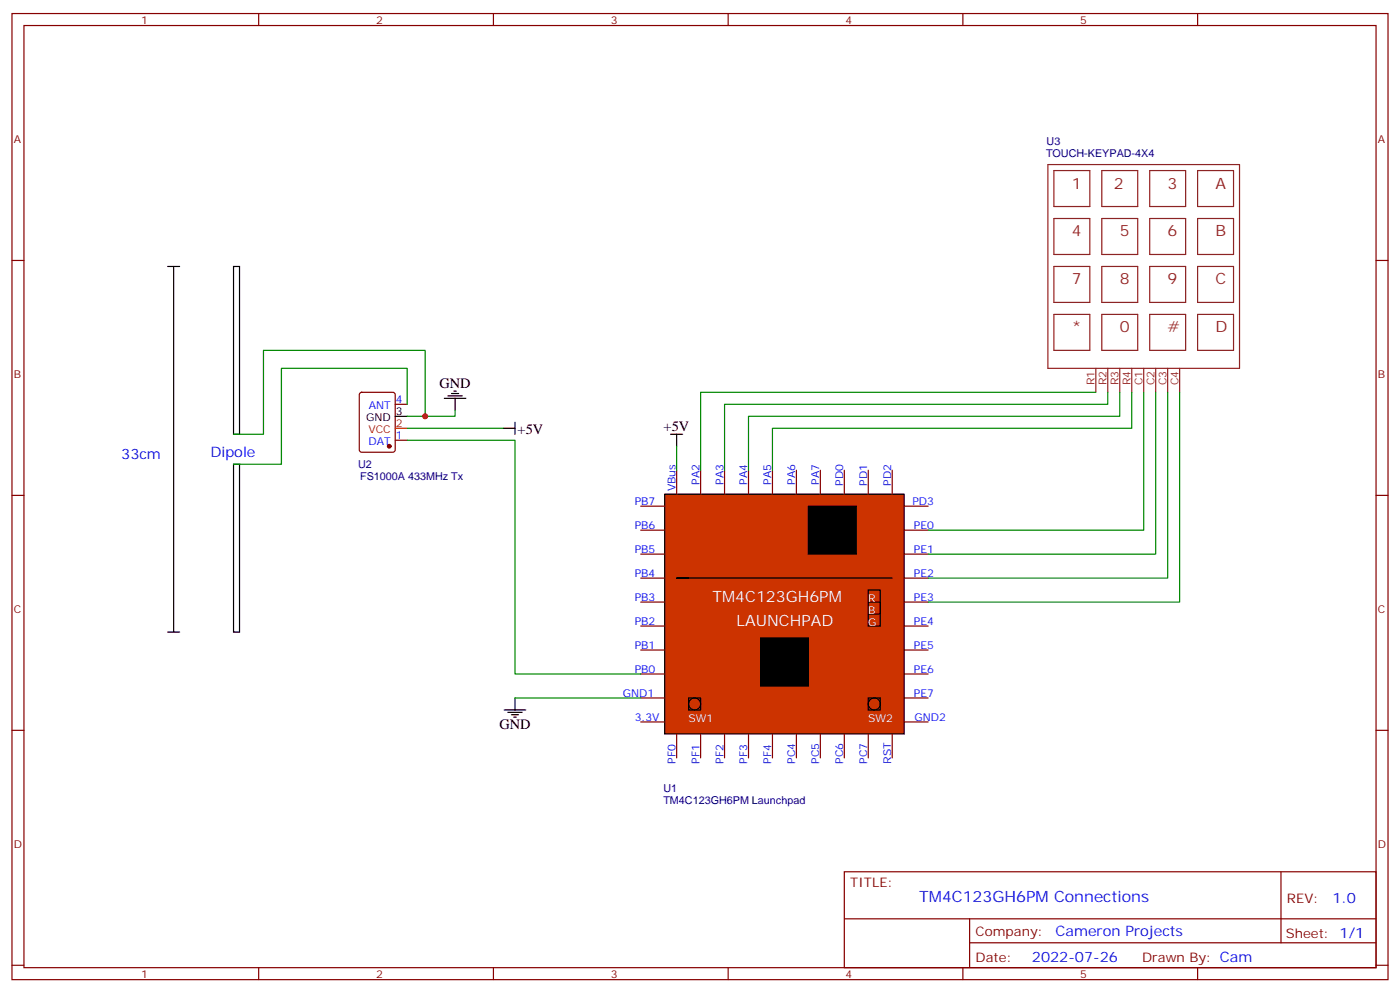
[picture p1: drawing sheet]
<svg xmlns="http://www.w3.org/2000/svg" width="412mm" height="292mm" viewBox="0 0 412 292" stroke-linecap="round" stroke-linejoin="round" font-family="sans-serif">
<g fill="none" stroke="#870000" stroke-width=".35">
<path d="M3.5 4h405.4v284.3h-405.4zM7.1 7.5h398.2v277.3h-398.2zM76.2 4v3.5M145.3 4v3.5M214.5 4v3.5M283.6 4v3.5M352.8 4v3.5M3.5 76.7h3.6M405.3 76.7h3.6M3.5 145.8h3.6M405.3 145.8h3.6M3.5 214.9h3.6"/>
<path d="M405.3 214.9h3.6M248.7 256.6h156.6v28.2h-156.6zM377.3 256.6v20.9M248.7 270.4h156.5M285.6 277.5h119.6M285.6 270.4v14.1M3.5 284.1h3.6M76.2 284.8v3.5M145.3 284.8v3.5M214.5 284.8v3.5M283.6 284.8v3.5M352.8 284.8v3.5"/>
<path d="M405.3 284.1h3.6"/>
</g>
<path d="M195.8 145.5h70.5v70.5h-70.5z" fill="#c30" stroke="#000" stroke-width=".35"/>
<g fill="none" stroke="#870000" stroke-width=".35">
<path d="M199.3 138.4v7.1M206.4 138.4v7.1M213.4 138.4v7.1M220.5 138.4v7.1M227.5 138.4v7.1M234.6 138.4v7.1M241.7 138.4v7.1M248.7 138.4v7.1M255.8 138.4v7.1M262.8 138.4v7.1M188.7 156h7.1M188.7 149h7.1"/>
<path d="M266.3 156h7.1M266.3 149h7.1M188.7 163.1h7.1M188.7 170.1h7.1M188.7 177.2h7.1M266.3 163.1h7.1M266.3 170.1h7.1M266.3 177.2h7.1M188.7 184.3h7.1M188.7 191.3h7.1M188.7 198.4h7.1M266.3 184.3h7.1"/>
<path d="M266.3 191.3h7.1M266.3 198.4h7.1M188.7 205.4h7.1M188.7 212.5h7.1M199.3 216v7.1M206.4 216v7.1M213.4 216v7.1M220.5 216v7.1M227.5 216v7.1M234.6 216v7.1M241.7 216v7.1M248.7 216v7.1"/>
<path d="M255.8 216v7.1M262.8 216v7.1M266.3 205.4h7.1M266.3 212.5h7.1"/>
</g>
<path d="M238.1 149h14.1v14.1h-14.1zM224 187.8h14.1v14.1h-14.1z" fill="#000" stroke="#000" stroke-width=".35"/>
<g fill="none" stroke="#000" stroke-width=".35">
<path d="M202.8 170.1h-3.5h63.5M202.8 205.4h3.6v3.6h-3.6zM255.8 205.4h3.5v3.6h-3.5z"/>
<circle cx="204.6" cy="207.2" r="1.76"/>
<circle cx="257.5" cy="207.2" r="1.76"/>
</g>
<path d="M255.8 173.7h3.5v10.6h-3.5z" fill="#f00" stroke="#000" stroke-width=".35"/>
<g fill="none" stroke="#000" stroke-width=".35">
<path d="M49.4 78.4h3.5M51.2 78.4v107.6M68.8 78.4h1.8v49.4h-1.8zM130.9 117.2h6.3M131.9 116.5h4.3M133 115.8h2.1M133.7 115.1h.7M134.1 117.2v3.6M68.8 136.6h1.8v49.4h-1.8zM116.4 122.5h3.5M148.2 126h3.5M151.7 124.3v3.5"/>
<path d="M197.6 127.8h3.5M199.3 127.8v3.5M255.8 177.2h3.5v3.5h-3.5M49.4 186h3.5M148.5 209h6.4M149.6 209.7h4.2M150.6 210.4h2.2M151.3 211.1h.7M151.7 205.4v3.6"/>
</g>
<path d="M106.1 115.7l.4-.2h9.2l.7 .4v16.5l-.4 .6-9.5 .1-.6-.5-.1-16.4zM116.4 119h3.5M116.4 129.6h3.5" fill="none" stroke="#870000" stroke-width=".35"/>
<circle cx="114.7" cy="131.3" r=".53" fill="#870000" stroke="#870000" stroke-width=".35"/>
<path d="M116.4 126h3.5" fill="none" stroke="#f00" stroke-width=".35"/>
<g fill="none" stroke="#8c2424" stroke-width=".35">
<path d="M308.7 48.4h56.4v60h-56.4zM310.4 50.2h10.6v10.6h-10.6zM324.6 50.2h10.5v10.6h-10.5zM338.7 50.2h10.5v10.6h-10.5zM352.8 50.2h10.6v10.6h-10.6zM310.4 64.3h10.6v10.6h-10.6zM310.4 78.4h10.6v10.6h-10.6zM324.6 64.3h10.5v10.6h-10.5zM324.6 78.4h10.5v10.6h-10.5zM338.7 64.3h10.5v10.6h-10.5zM338.7 78.4h10.5v10.6h-10.5zM352.8 64.3h10.6v10.6h-10.6z"/>
<path d="M352.8 78.4h10.6v10.6h-10.6zM310.4 92.5h10.6v10.6h-10.6zM324.6 92.5h10.5v10.6h-10.5zM338.7 92.5h10.5v10.6h-10.5zM352.8 92.5h10.6v10.6h-10.6zM322.8 108.4v7.1M326.3 108.4v7.1M329.8 108.4v7.1M333.4 108.4v7.1M336.9 108.4v7.1M340.4 108.4v7.1M344 108.4v7.1"/>
<path d="M347.5 108.4v7.1"/>
</g>
<g fill="none" stroke="#008700" stroke-width=".35">
<path d="M119.9 119v-10.6h-37v28.2h-14.1M322.8 115.5h-116.4v22.9M326.3 115.5v3.5h-112.9v19.4M329.8 115.5v7h-109.3v15.9M333.4 115.5v10.5h-105.9v12.4M336.9 115.5v40.5h-63.5M340.4 115.5v47.6h-67M344 115.5v54.6h-70.6M347.5 115.5v61.7h-74.1M119.9 129.6h31.8v68.8h37M119.9 126h28.3M125.2 122.5v-19.4h-47.6v24.7h-8.8"/>
<path d="M134.1 120.8v1.7h-14.2M199.3 131.3v7.1M151.7 205.4h37"/>
</g>
<circle cx="125.2" cy="122.5" r=".88" fill="#c00"/>
<g font-size="4.6" fill="#8d2323">
<text x="315.7" y="55.5">1</text>
<text x="328.1" y="55.5">2</text>
<text x="344" y="55.5">3</text>
<text x="358.1" y="55.5">A</text>
<text x="315.7" y="69.6">4</text>
<text x="329.8" y="69.6">5</text>
<text x="344" y="69.6">6</text>
<text x="358.1" y="69.6">B</text>
<text x="315.7" y="83.7">7</text>
<text x="329.8" y="83.7">8</text>
<text x="344" y="83.7">9</text>
<text x="358.1" y="83.7">C</text>
<text x="315.7" y="97.8">*</text>
<text x="329.8" y="97.8">0</text>
<text x="344" y="97.8">#</text>
<text x="358.1" y="97.8">D</text>
</g>
<g font-size="4.6" fill="#fff">
<text x="209.9" y="177.2">TM4C123GH6PM</text>
<text x="217" y="184.3">LAUNCHPAD</text>
</g>
<text font-size="4.6" fill="#00f" x="270.8" y="265.6">TM4C123GH6PM Connections</text>
<g font-size="4.2">
<text x="129.5" y="114.3">GND</text>
<text x="152.5" y="127.6">+5V</text>
<text x="195.5" y="126.8">+5V</text>
<text x="147.1" y="214.6">GND</text>
</g>
<g font-size="4.2" fill="#00f">
<text x="35.7" y="135.1">33cm</text>
<text x="62" y="134.4">Dipole</text>
<text x="392.5" y="265.8">1.0</text>
<text x="310.9" y="275.4">Cameron Projects</text>
<text x="304" y="283.2">2022-07-26</text>
</g>
<g font-size="3.9" fill="#800">
<text x="250.5" y="261.2">TITLE:</text>
<text x="379.1" y="265.8">REV:</text>
<text x="287.4" y="275.4">Company:</text>
<text x="378.7" y="276">Sheet: 1/1</text>
<text x="287.4" y="283">Date:</text>
<text x="336.4" y="283.1">Drawn By: Cam</text>
</g>
<g font-size="3.2" fill="#800">
<text x="41.6" y="7">1</text>
<text x="110.8" y="7">2</text>
<text x="179.9" y="7">3</text>
<text x="249.1" y="7">4</text>
<text x="318.2" y="7">5</text>
<text x="4.1" y="42.1">A</text>
<text x="405.9" y="42.1">A</text>
<text x="4.1" y="111.2">B</text>
<text x="405.9" y="111.2">B</text>
<text x="4.1" y="180.4">C</text>
<text x="405.9" y="180.4">C</text>
<text x="4.1" y="249.5">D</text>
<text x="405.9" y="249.5">D</text>
<text x="41.6" y="287.8">1</text>
<text x="110.8" y="287.8">2</text>
<text x="179.9" y="287.8">3</text>
<text x="249.1" y="287.8">4</text>
<text x="318.2" y="287.8">5</text>
</g>
<g font-size="3.2" fill="#000080">
<text x="308.1" y="46.2">TOUCH-KEYPAD-4X4</text>
<text x="308.3" y="42.6">U3</text>
<text x="105.5" y="137.8">U2</text>
<text x="106.1" y="141.3">FS1000A 433MHz Tx</text>
<text x="195.4" y="233.1">U1</text>
<text x="195.4" y="236.7">TM4C123GH6PM Launchpad</text>
</g>
<g font-size="3.2" fill="#8d2323">
<text x="322.4" y="113.3" transform="rotate(-90 322.4 113.3)">R1</text>
<text x="326" y="113.3" transform="rotate(-90 326 113.3)">R2</text>
<text x="329.5" y="113.3" transform="rotate(-90 329.5 113.3)">R3</text>
<text x="333" y="113.3" transform="rotate(-90 333 113.3)">R4</text>
<text x="336.5" y="113.3" transform="rotate(-90 336.5 113.3)">C1</text>
<text x="340.1" y="113.3" transform="rotate(-90 340.1 113.3)">C2</text>
<text x="343.6" y="113.3" transform="rotate(-90 343.6 113.3)">C3</text>
<text x="347.1" y="113.3" transform="rotate(-90 347.1 113.3)">C4</text>
</g>
<g font-size="3.2" fill="#00f">
<text x="116.6" y="118.6">4</text>
<text x="108.6" y="120.4">ANT</text>
<text x="108.5" y="131">DAT</text>
<text x="116.6" y="129.2">1</text>
<text x="206" y="142.7" transform="rotate(-90 206 142.7)">PA2</text>
<text x="213.1" y="142.7" transform="rotate(-90 213.1 142.7)">PA3</text>
<text x="220.1" y="142.7" transform="rotate(-90 220.1 142.7)">PA4</text>
<text x="227.2" y="142.7" transform="rotate(-90 227.2 142.7)">PA5</text>
<text x="234.2" y="142.7" transform="rotate(-90 234.2 142.7)">PA6</text>
<text x="241.3" y="142.7" transform="rotate(-90 241.3 142.7)">PA7</text>
<text x="248.4" y="143" transform="rotate(-90 248.4 143)">PD0</text>
<text x="255.4" y="143" transform="rotate(-90 255.4 143)">PD1</text>
<text x="262.5" y="143" transform="rotate(-90 262.5 143)">PD2</text>
<text x="187" y="148.6">PB7</text>
<text x="199" y="144.6" transform="rotate(-90 199 144.6)">VBus</text>
<text x="268.8" y="148.6">PD3</text>
<text x="187" y="155.7">PB6</text>
<text x="269.2" y="155.7">PE0</text>
<text x="187" y="162.7">PB5</text>
<text x="269.2" y="162.7">PE1</text>
<text x="187" y="169.8">PB4</text>
<text x="269.2" y="169.8">PE2</text>
<text x="187" y="176.8">PB3</text>
<text x="269.2" y="176.8">PE3</text>
<text x="187" y="183.9">PB2</text>
<text x="269.2" y="183.9">PE4</text>
<text x="187" y="191">PB1</text>
<text x="269.2" y="191">PE5</text>
<text x="187" y="198">PB0</text>
<text x="269.2" y="198">PE6</text>
<text x="183.4" y="205.1">GND1</text>
<text x="269.2" y="205.1">PE7</text>
<text x="187" y="212.1">3.3V</text>
<text x="269.4" y="212.1">GND2</text>
<text x="199" y="224.8" transform="rotate(-90 199 224.8)">PF0</text>
<text x="206" y="224.8" transform="rotate(-90 206 224.8)">PF1</text>
<text x="213.1" y="224.8" transform="rotate(-90 213.1 224.8)">PF2</text>
<text x="220.1" y="224.8" transform="rotate(-90 220.1 224.8)">PF3</text>
<text x="227.2" y="224.8" transform="rotate(-90 227.2 224.8)">PF4</text>
<text x="234.2" y="224.8" transform="rotate(-90 234.2 224.8)">PC4</text>
<text x="241.3" y="224.8" transform="rotate(-90 241.3 224.8)">PC5</text>
<text x="248.4" y="224.8" transform="rotate(-90 248.4 224.8)">PC6</text>
<text x="255.4" y="224.8" transform="rotate(-90 255.4 224.8)">PC7</text>
<text x="262.5" y="224.8" transform="rotate(-90 262.5 224.8)">RST</text>
</g>
<g font-size="3.2">
<text x="107.8" y="123.9">GND</text>
<text x="116.6" y="122.2">3</text>
</g>
<g font-size="3.2" fill="#f00">
<text x="116.6" y="125.7">2</text>
<text x="108.5" y="127.5">VCC</text>
</g>
<g font-size="3.2" fill="#fff">
<text x="255.8" y="177.2">R</text>
<text x="255.8" y="180.7">B</text>
<text x="255.8" y="184.3">G</text>
<text x="202.8" y="212.5">SW1</text>
<text x="255.8" y="212.5">SW2</text>
</g>
</svg>
